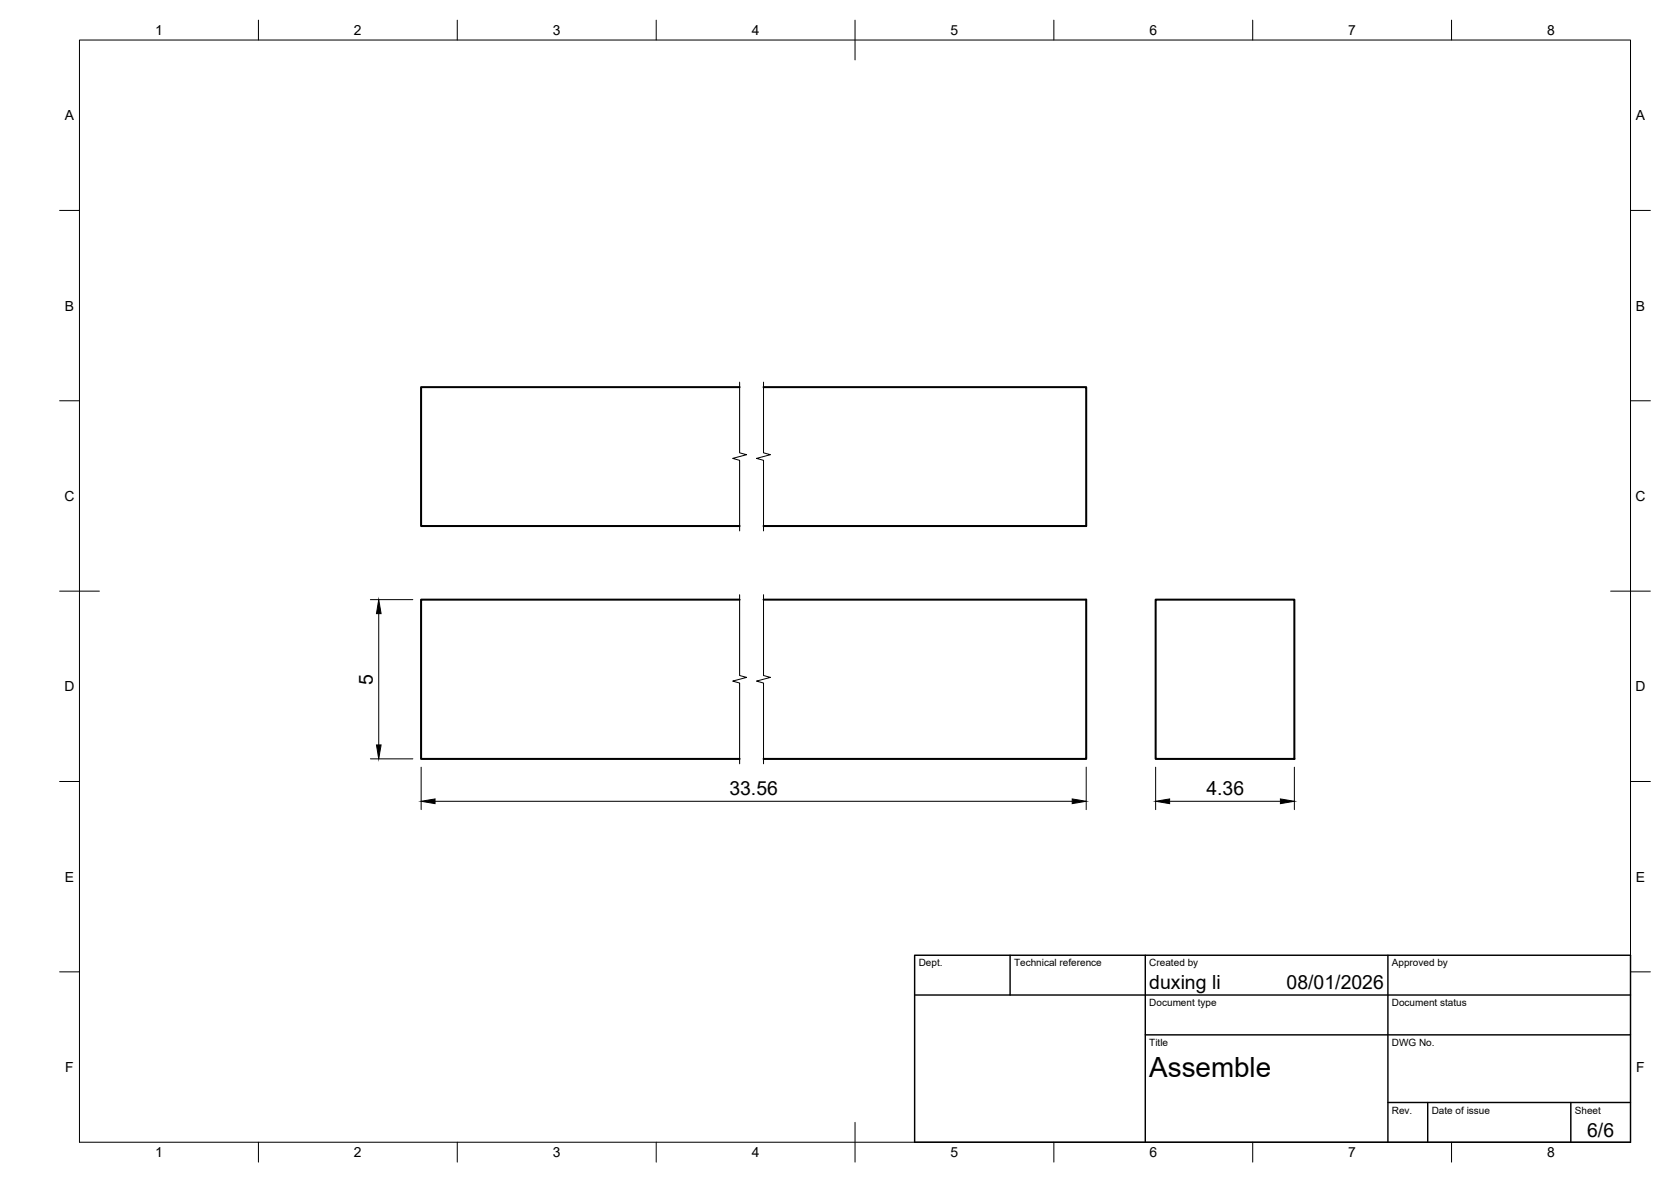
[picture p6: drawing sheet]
<svg xmlns="http://www.w3.org/2000/svg" width="420mm" height="297mm" viewBox="0 0 420 297" stroke-linecap="round" stroke-linejoin="round" font-family="sans-serif">
<!-- layer: Visible -->
<path d="M186 97.3h-80.1v34.9h80.1M192 97.3h81.1v34.9h-81.1M186 150.7h-80.1v40h80.1M192 150.7h81.1v40h-81.1M290.6 150.7h34.9v40h-34.9z" fill="none" stroke="#000" stroke-width=".51"/>
<!-- layer: BORDER -->
<g fill="none" stroke="#000" stroke-width=".25">
<path d="M20 10.1h390v276.9h-390zM65 5.1v5M115 5.1v5M165 5.1v5M215 5.1v10M265 5.1v5M315 5.1v5M365 5.1v5M15 52.9h5M410 52.9h5M15 100.7h5M410 100.7h5"/>
<path d="M15 148.6h10M405 148.6h10M15 196.4h5M410 196.4h5M15 244.2h5M410 244.2h5M65 287v5M115 287v5M165 287v5M215 282.1v9.9M265 287v5M315 287v5"/>
<path d="M365 287v5"/>
</g>
<!-- layer: TITLEBLOCK -->
<path d="M230 240.1h180v46.9h-180zM230 250h180M254 240.1v9.9M288 240.1v46.9M349 240.1v46.9M288 260.1h122M349 277.1h61M359 277.1v9.9M395 277.1v9.9" fill="none" stroke="#000" stroke-width=".36"/>
<!-- layer: Break Lines -->
<path d="M186 96v17.8l1.7 .5-3.5 .9 1.8 .5v17.7M192 96v17.8l1.7 .5-3.5 .9 1.8 .5v17.7M186 149.4v20.4l1.7 .4-3.5 1 1.8 .4v20.3M192 149.4v20.4l1.7 .4-3.5 1 1.8 .4v20.3" fill="none" stroke="#000" stroke-width=".25"/>
<!-- layer: FD_Dimensions -->
<path d="M93.1 150.7h10.7M95.2 154.2v33M93.1 190.7h10.7M105.9 192.8v10.7M273.1 192.8v10.7M290.6 192.8v10.7M325.5 192.8v10.7M109.4 201.4h160.2M294.1 201.4h27.8" fill="none" stroke="#000" stroke-width=".25"/>
<path d="M95.2 150.7l.6 3.5h-1.1zM94.7 187.2h1.1l-.6 3.5zM105.9 201.4l3.5-.6v1.2zM269.6 200.8l3.5 .6-3.5 .6zM290.6 201.4l3.5-.6v1.2zM321.9 200.8l3.6 .6-3.6 .6z" fill="#000" stroke="#000" stroke-width=".25"/>
<text font-size="7" x="289" y="270.6">Assemble</text>
<g font-size="4.9">
<text x="93.8" y="172.1" transform="rotate(-90 93.8 172.1)">5</text>
<text x="183.4" y="199.9">33.56</text>
<text x="303.3" y="199.9">4.36</text>
<text x="289" y="248.5">duxing li</text>
<text x="323.5" y="248.5">08/01/2026</text>
<text x="399.1" y="285.7">6/6</text>
</g>
<g font-size="3.5">
<text x="39" y="8.8">1</text>
<text x="89" y="8.8">2</text>
<text x="139" y="8.8">3</text>
<text x="189" y="8.8">4</text>
<text x="239" y="8.8">5</text>
<text x="289" y="8.8">6</text>
<text x="339" y="8.8">7</text>
<text x="389" y="8.8">8</text>
<text x="16.3" y="30.2">A</text>
<text x="411.3" y="30.2">A</text>
<text x="16.3" y="78">B</text>
<text x="411.3" y="78">B</text>
<text x="16.2" y="125.9">C</text>
<text x="411.2" y="125.9">C</text>
<text x="16.2" y="173.7">D</text>
<text x="411.2" y="173.7">D</text>
<text x="16.3" y="221.6">E</text>
<text x="411.3" y="221.6">E</text>
<text x="16.4" y="269.4">F</text>
<text x="411.4" y="269.4">F</text>
<text x="39" y="290.8">1</text>
<text x="89" y="290.8">2</text>
<text x="139" y="290.8">3</text>
<text x="189" y="290.8">4</text>
<text x="239" y="290.8">5</text>
<text x="289" y="290.8">6</text>
<text x="339" y="290.8">7</text>
<text x="389" y="290.8">8</text>
</g>
<g font-size="2.5">
<text x="231" y="242.9">Dept.</text>
<text x="255" y="242.9">Technical reference</text>
<text x="289" y="242.9">Created by</text>
<text x="350" y="242.9">Approved by</text>
<text x="289" y="252.8">Document type</text>
<text x="350" y="252.8">Document status</text>
<text x="289" y="262.9">Title</text>
<text x="350" y="262.9">DWG No.</text>
<text x="350" y="279.9">Rev.</text>
<text x="360" y="279.9">Date of issue</text>
<text x="396" y="279.9">Sheet</text>
</g>
</svg>
